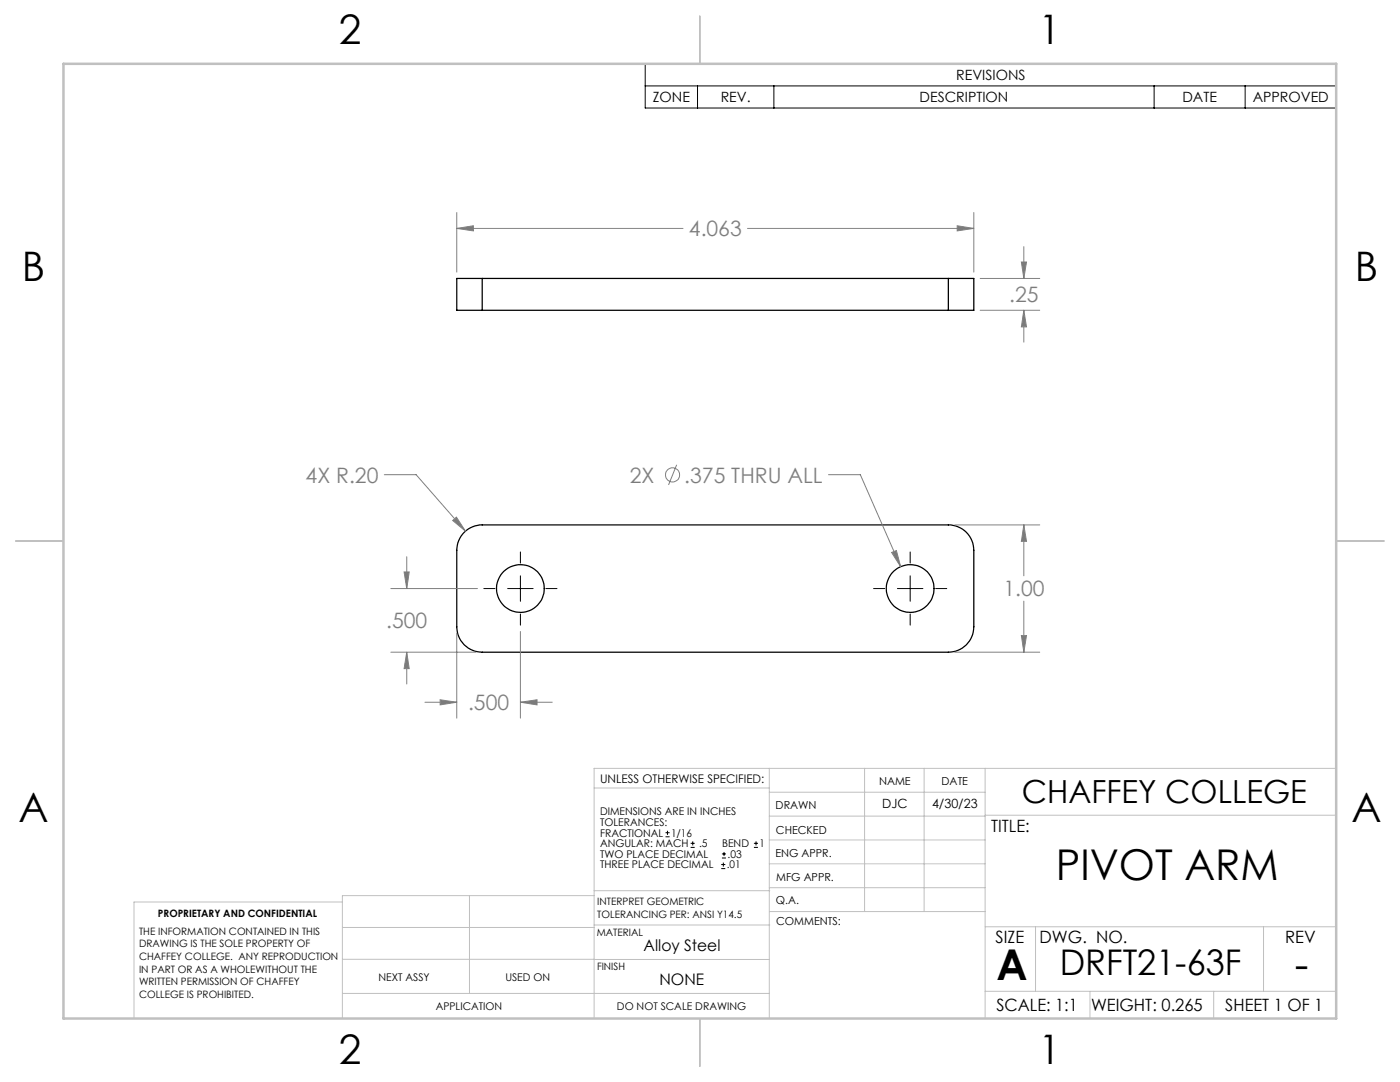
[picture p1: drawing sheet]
<svg xmlns="http://www.w3.org/2000/svg" width="279mm" height="216mm" viewBox="0 0 279 216" stroke-linecap="round" stroke-linejoin="round" font-family="sans-serif">
<g fill="none" stroke="#000" stroke-width=".25">
<path d="M96.2 55.6h-5v6.3h5M96.2 55.6v6.3M96.2 55.6h93.1M189.3 55.6h5v6.3h-5M189.3 55.6v6.3M96.2 61.9h93.1M92.6 106.2a5.2 5.2 0 0 1 3.6-1.5h93.1a5.1 5.1 0 0 1 5 5.1v15.3a5.1 5.1 0 0 1-5 5h-93.1a5.1 5.1 0 0 1-5-5v-15.3a5.2 5.2 0 0 1 1.4-3.6z"/>
<circle cx="103.9" cy="117.4" r="4.8"/>
<circle cx="181.7" cy="117.4" r="4.8"/>
</g>
<g fill="none" stroke="#808080" stroke-width=".2">
<path d="M91.2 42.4v11.9M91.2 45.6h45.1M91.2 45.6l3.3-.6v1.1zM149.2 45.6h45.1M191 45l3.3 .6-3.3 .5zM194.3 42.4v11.9M195.6 55.6h11.9M203.8 52.3h1.1l-.6 3.3zM204.3 49.2v6.4M195.6 61.9h11.9M204.3 61.9v6.4M204.3 61.9l.6 3.3h-1.1z"/>
<path d="M76.7 94.7h6.3l9.9 11.3M135 92.7l-1.6 4.1M165.3 94.7h6.4l8 18.4M78 117.4h17.3M80.6 114.1h1.1l-.5 3.3zM81.2 111.1v6.3M90.3 103.9l.8-.7 1.8 2.8zM177.9 110.2l1-.3 .8 3.2zM190.5 104.7h17M204.3 104.7v10.2M204.3 119.9v10.2M204.3 104.7l.6 3.3h-1.1z"/>
<path d="M78 130.1h17M81.2 130.1v6.4M81.2 130.1l.5 3.3h-1.1zM87.8 139.6l3.4 .5-3.4 .6zM91.2 126.3v17M103.9 126v17.3M190.5 130.1h17M203.8 126.8h1.1l-.6 3.3zM84.8 140.1h6.4M103.9 140.1h6.3M103.9 140.1l3.3-.5v1.1z"/>
<circle cx="134.2" cy="94.8" r="1.41"/>
</g>
<g fill="none" stroke="#000" stroke-width=".2">
<path d="M128.8 12.7h137.9v8.9h-137.9zM128.8 17.1h137.9M139.2 17.1v4.5M154.4 17.1v4.5M230.3 17.1v4.5M248.5 17.1v4.5M96.6 117.4h2.2M101.3 117.4h5.1M103.9 110.1v2.3M103.9 114.9v5.1M108.9 117.4h2.3M174.3 117.4h2.3"/>
<path d="M179.1 117.4h5.1M181.6 110.1v2.3M181.6 114.9v5.1M186.7 117.4h2.2M103.9 122.5v2.2M181.6 122.5v2.2M132.8 167h.8M132.8 166.2h.8M133.2 165.8v.8M137.8 169.1h.8M137.8 168.3h.8M138.3 167.9v.8"/>
<path d="M143.9 173.3h.8M143.9 172.5h.8M144.1 171.2h.8M144.1 170.4h.8M144.4 172.1v.8M144.5 170v.8M150.5 169.1h.8M150.5 168.3h.8M150.9 167.9v.8"/>
</g>
<g fill="none" stroke="#c0c0c0" stroke-width=".2">
<path d="M118.6 157.2h34.9M153.5 153.3v49.9M153.5 158.1h43.1M172.5 153.3v28.6M184.4 153.3v28.6M196.6 153.3v49.9M266.7 153.3h-148.1v49.9M68.3 180h-41.6v23.2M93.7 178.7v19.5M118.6 178.7h-50.3v24.5M118.6 177.7h35M153.5 167.6h43.1"/>
<path d="M153.5 162.8h43.1M153.5 172.4h43.1M153.5 177.1h43.1M196.6 162.7h70.1M68.3 198.2h85.2M68.3 191.4l85.2 .1M68.3 185.1h50.3M118.6 184.6h35M153.6 181.9h43M196.6 197.8h70.1M196.6 184.9h70.1M206.7 184.9v12.9"/>
<path d="M217.5 197.8v5.4M242.2 197.8v5.4M252.2 184.9v12.9"/>
</g>
<path d="M139.7 3.2v9.5M3.1 107.9h9.6M266.7 107.9h9.5M139.7 203.2v9.6" fill="none" stroke="#c0c0c0" stroke-width=".25"/>
<path d="M12.7 12.7h254v190.5h-254z" fill="none" stroke="#c0c0c0" stroke-width=".5"/>
<path d="M203.8 126.8h1.1l-.6 3.3zM204.3 104.7l.6 3.3h-1.1zM177.9 110.2l1.8 2.9-.8-3.2zM80.6 114.1h1.1l-.5 3.3zM81.2 130.1l.5 3.3h-1.1zM103.9 140.1l3.3-.5v1.1zM87.8 139.6l3.4 .5-3.4 .6zM90.3 103.9l2.6 2.1-1.8-2.8zM191 45l3.3 .6-3.3 .5zM91.2 45.6l3.3-.6v1.1zM203.8 52.3h1.1l-.6 3.3zM204.3 61.9l.6 3.3h-1.1z" fill="#808080"/>
<g font-size="8.5">
<text x="210.7" y="175.6">PIVOT ARM</text>
<text x="198.9" y="195.5">A</text>
<text x="258.4" y="195.4">-</text>
</g>
<g font-size="8.1">
<text x="67.6" y="8.9">2</text>
<text x="207.3" y="8.9">1</text>
<text x="4.4" y="56.1">B</text>
<text x="270.4" y="56.1">B</text>
<text x="3.7" y="164.1">A</text>
<text x="269.7" y="164.1">A</text>
<text x="67.6" y="212.4">2</text>
<text x="207.3" y="212.4">1</text>
</g>
<text font-size="7.1" x="211.5" y="194.6">DRFT21-63F</text>
<text font-size="6.3" x="203.9" y="160.2">CHAFFEY COLLEGE</text>
<g font-size="4.2" fill="#808080">
<text x="137.5" y="47.2">4.063</text>
<text x="201.4" y="60.3">.25</text>
<text x="61" y="96.3">4X R.20</text>
<text x="125.7" y="96.3">2X</text>
<text x="136.6" y="96.3">.375 THRU ALL</text>
<text x="200.3" y="119">1.00</text>
<text x="77.1" y="125.4">.500</text>
<text x="93.4" y="141.7">.500</text>
</g>
<g font-size="3.4">
<text x="197.8" y="166">TITLE:</text>
<text x="198.7" y="188.1">SIZE</text>
<text x="207.5" y="188.1">DWG. NO.</text>
<text x="256.5" y="188.2">REV</text>
<text x="198.8" y="201.7">SCALE: 1:1</text>
<text x="217.7" y="201.8">WEIGHT: 0.265</text>
<text x="244.5" y="201.7">SHEET 1 OF 1</text>
</g>
<g font-size="3.2">
<text x="128.5" y="189.8">Alloy Steel</text>
<text x="131.6" y="196.6">NONE</text>
</g>
<g font-size="2.8">
<text x="190.8" y="16">REVISIONS</text>
<text x="130.3" y="20.4">ZONE</text>
<text x="143.8" y="20.4">REV.</text>
<text x="183.5" y="20.4">DESCRIPTION</text>
<text x="236" y="20.4">DATE</text>
<text x="250" y="20.4">APPROVED</text>
</g>
<g font-size="2.5">
<text x="176.1" y="161.3">DJC</text>
<text x="186" y="161.3">4/30/23</text>
</g>
<text font-size="2.4" x="119.8" y="156.2">UNLESS OTHERWISE SPECIFIED:</text>
<g font-size="2.2">
<text x="154.8" y="161.4">DRAWN</text>
<text x="175.4" y="156.6">NAME</text>
<text x="187.9" y="156.7">DATE</text>
<text x="154.9" y="166.3">CHECKED</text>
<text x="154.8" y="171">ENG APPR.</text>
<text x="154.9" y="175.7">MFG APPR.</text>
<text x="154.9" y="180.4">Q.A.</text>
<text x="154.9" y="184.6">COMMENTS:</text>
</g>
<g font-size="2.1">
<text x="119.8" y="162.7">DIMENSIONS ARE IN INCHES</text>
<text x="119.8" y="164.8">TOLERANCES:</text>
<text x="119.8" y="166.9">FRACTIONAL</text>
<text x="133.9" y="166.9">1/16</text>
<text x="119.8" y="171.2">TWO PLACE DECIMAL</text>
<text x="119.8" y="173.3">THREE PLACE DECIMAL</text>
<text x="119.8" y="169.1">ANGULAR: MACH</text>
<text x="139.5" y="169.1">.5</text>
<text x="144.1" y="169.1">BEND</text>
<text x="145.1" y="173.3">.01</text>
<text x="145.2" y="171.2">.03</text>
<text x="151.6" y="169.1">1</text>
<text x="75.5" y="195.7">NEXT ASSY</text>
<text x="100.9" y="195.7">USED ON</text>
<text x="86.9" y="201.5">APPLICATION</text>
<text x="123.1" y="201.6">DO NOT SCALE DRAWING</text>
</g>
<g font-size="2">
<text x="31.5" y="182.9">PROPRIETARY AND CONFIDENTIAL</text>
<text x="119.2" y="180.6">INTERPRET GEOMETRIC</text>
<text x="119.2" y="183.1">TOLERANCING PER: ANSI Y14.5</text>
<text x="27.8" y="186.5">THE INFORMATION CONTAINED IN THIS</text>
<text x="27.8" y="189">DRAWING IS THE SOLE PROPERTY OF</text>
<text x="27.8" y="191.6">CHAFFEY COLLEGE. ANY REPRODUCTION</text>
<text x="119.1" y="186.7">MATERIAL</text>
<text x="27.8" y="194.1">IN PART OR AS A WHOLEWITHOUT THE</text>
<text x="27.8" y="196.6">WRITTEN PERMISSION OF CHAFFEY</text>
<text x="119.1" y="193.5">FINISH</text>
<text x="27.8" y="199.1">COLLEGE IS PROHIBITED.</text>
</g>
</svg>
